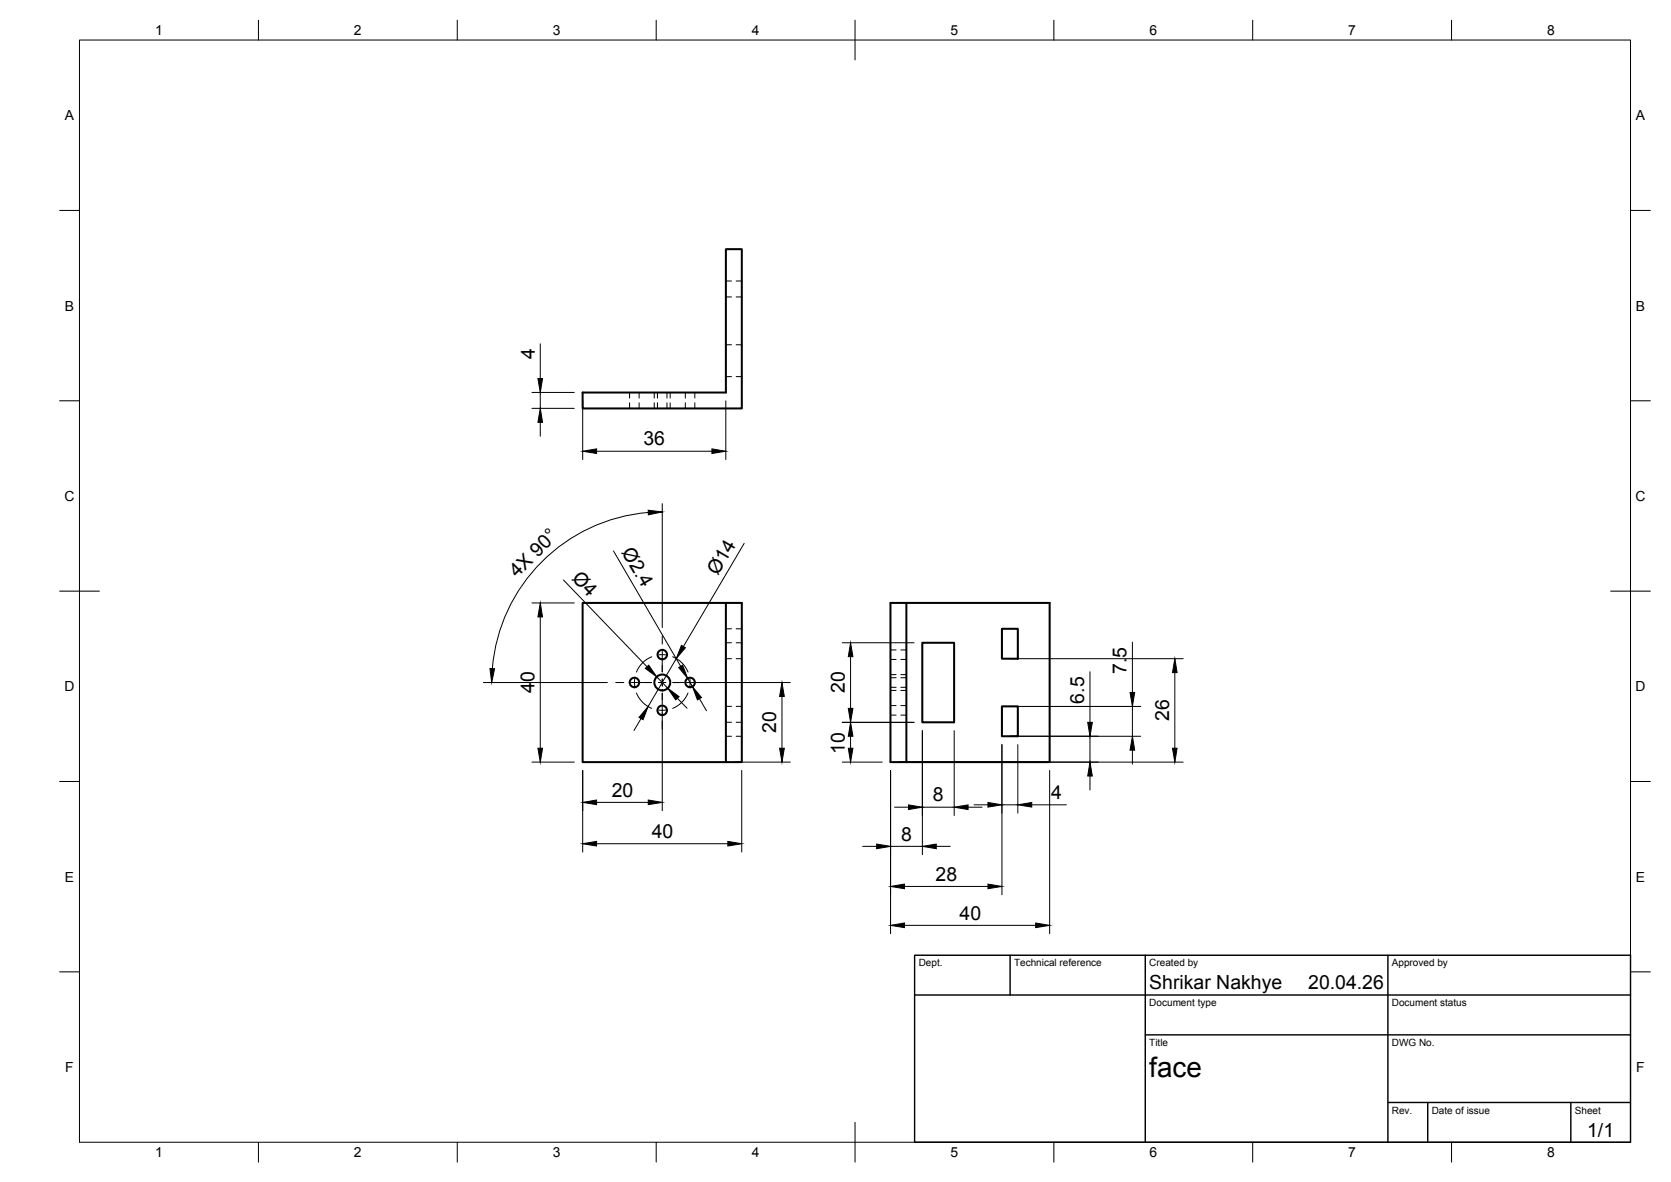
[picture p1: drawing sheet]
<svg xmlns="http://www.w3.org/2000/svg" width="420mm" height="297mm" viewBox="0 0 420 297" stroke-linecap="round" stroke-linejoin="round" font-family="sans-serif">
<!-- layer: Visible -->
<g fill="none" stroke="#000" stroke-width=".51">
<path d="M182.5 62.6h4v40h-40v-4h36zM182.5 151.5h-36v40h36M182.5 151.5h4v40h-4zM223.9 151.5h40v40h-40zM227.9 151.5v40M251.9 158h4v7.5h-4zM231.9 161.5h8v20h-8zM251.9 177.5h4v7.5h-4z"/>
<circle cx="159.5" cy="171.5" r="1.2"/>
<circle cx="166.5" cy="178.5" r="1.2"/>
<circle cx="166.5" cy="171.5" r="2"/>
<circle cx="166.5" cy="164.5" r="1.2"/>
<circle cx="173.5" cy="171.5" r="1.2"/>
</g>
<!-- layer: Hidden -->
<g fill="none" stroke="#000" stroke-width=".25">
<path d="M182.5 74.6h1.4M182.5 70.6h1.4M185.1 74.6h1.4M185.1 70.6h1.4M158.3 98.6v1.4M160.7 98.6v1.4M164.5 98.6v1.4M165.3 98.6v1.4M167.7 98.6v1.4M168.5 98.6v1.4M172.3 98.6v1.4M174.7 98.6v1.4"/>
<path d="M182.5 94.6h1.4M182.5 86.6h1.4M185.1 94.6h1.4M185.1 86.6h1.4M158.3 101.2v1.4M160.7 101.2v1.4M164.5 101.2v1.4M165.3 101.2v1.4M167.7 101.2v1.4M168.5 101.2v1.4M172.3 101.2v1.4M174.7 101.2v1.4"/>
<path d="M182.5 158h1.4M185.1 158h1.4M182.5 177.5h1.4M182.5 165.5h1.4M182.5 161.5h1.4M185.1 177.5h1.4M185.1 165.5h1.4M185.1 161.5h1.4M223.9 173.5h1.4M223.9 169.5h1.4M223.9 165.7h1.4M223.9 163.3h1.4"/>
<path d="M223.9 179.7h1.4M223.9 177.3h1.4M223.9 172.7h1.4M223.9 170.3h1.4M226.5 173.5h1.4M226.5 169.5h1.4M226.5 165.7h1.4M226.5 163.3h1.4M226.5 179.7h1.4M226.5 177.3h1.4M226.5 172.7h1.4M226.5 170.3h1.4"/>
<path d="M182.5 185h1.4M182.5 181.5h1.4M185.1 185h1.4M185.1 181.5h1.4"/>
</g>
<!-- layer: BORDER -->
<g fill="none" stroke="#000" stroke-width=".25">
<path d="M20 10.1h390v276.9h-390zM65 5.1v5M115 5.1v5M165 5.1v5M215 5.1v10M265 5.1v5M315 5.1v5M365 5.1v5M15 52.9h5M410 52.9h5M15 100.7h5M410 100.7h5"/>
<path d="M15 148.6h10M405 148.6h10M15 196.4h5M410 196.4h5M15 244.2h5M410 244.2h5M65 287v5M115 287v5M165 287v5M215 282.1v9.9M265 287v5M315 287v5"/>
<path d="M365 287v5"/>
</g>
<!-- layer: TITLEBLOCK -->
<path d="M230 240.1h180v46.9h-180zM230 250h180M254 240.1v9.9M288 240.1v46.9M349 240.1v46.9M288 260.1h122M349 277.1h61M359 277.1v9.9M395 277.1v9.9" fill="none" stroke="#000" stroke-width=".36"/>
<!-- layer: Smart Centers -->
<g fill="none" stroke="#000" stroke-width=".25">
<path d="M166.5 159.8v2M154.8 171.5h2M158.6 171.5h1.8M159.6 170.6v1.8M160 174.1a7.1 7.1 0 0 0 3.9 3.9M161 171.5h2.8M163.9 165a7 7 0 0 0-3.9 3.9M165.6 171.5h1.8M165.6 178.4h1.8M165.6 164.6h1.8M166.5 163.6v1.8M166.5 166v2.9"/>
<path d="M166.5 170.6v1.8M166.5 174.2v2.8M166.5 177.6v1.8M169.1 165a7 7 0 0 1 3.9 3.9M169.2 171.5h2.8M172.6 171.5h1.8M173 174.1a7.1 7.1 0 0 1-3.9 3.9M173.5 170.6v1.8M176.2 171.5h2M166.5 181.2v2"/>
</g>
<!-- layer: FD_Dimensions -->
<g fill="none" stroke="#000" stroke-width=".25">
<path d="M133.8 98.6h10.6M135.8 86.4v8.7M135.8 98.6v4M133.8 102.6h10.6M135.8 106.1v3.5M146.5 100.7v14.8M150 113.4h29M182.5 100.7v14.8M154.3 138.5l16.9 29M163 128.8a42.9 42.9 0 0 0-39.2 39.2M166.5 126.6v31.1M187.1 136.6l-15.3 25.9"/>
<path d="M133.8 151.5h10.6M135.8 155v33M141.7 145.7l21 21.9M121.5 171.5h31.2M165.1 170.1l2.8 2.9M166.5 179.1v24.6M170.1 165.5l-7.1 12.1M170.3 175.5l2.5 2.5M172.9 170.5l1.2 2.1M174.1 171.5h24.6M175.9 175.6l1.7 3M196.6 175v13"/>
<path d="M211.8 161.5h18M213.9 165v13M254 165.5h43.5M254 177.5h32.8M274.1 168.8v12.7M284.7 161.4v12.6M284.7 177.5v7.5M295.4 169v19M133.8 191.5h10.6M146.5 193.6v20.5M161.2 180.6l-1.8 3M184.6 191.5h14.1"/>
<path d="M186.5 193.6v20.5M211.8 191.5h10M211.8 181.5h18M213.9 185v3M223.9 193.6v41M226 191.5h71.5M231.9 183.6v31.2M239.9 183.6v21.3M251.9 187.1v37.8M254 185h32.8M255.9 187.1v17.3M263.9 193.6v41"/>
<path d="M274.1 185v6.5M274.1 195v3.5M284.7 188.5v3.5M150 212h33M150 201.6h13M216.9 212.7h3.5M223.9 212.7h8M224.9 202.8h3.5M231.9 202.8h8M235.4 212.7h3.5M243.4 202.8h3.5M244.9 202.3h3.5"/>
<path d="M251.9 202.3h4M259.4 202.3h8.7M227.4 232.5h33M227.4 222.8h21"/>
</g>
<g fill="#000" stroke="#000" stroke-width=".25">
<path d="M135.3 95.1h1.1l-.6 3.5zM135.8 102.6l.6 3.5h-1.1zM146.5 113.4l3.5-.6v1.2zM179 112.8l3.5 .6-3.5 .6zM163 128.2l3.5 .5-3.5 .7zM135.8 151.5l.6 3.5h-1.1zM123.2 168h1.2l-.8 3.5zM162.3 168l.8-.8 2 2.9zM167.9 173l2.9 2.1-.9 .8zM171.3 162.2l1 .6-2.2 2.7zM170.6 167.8l1-.6 1.3 3.3zM174.1 172.6l2.3 2.7-1 .6z"/>
<path d="M196.6 171.5l.6 3.5h-1.2zM213.3 178h1.2l-.6 3.5zM213.9 161.5l.6 3.5h-1.2zM284.1 174h1.2l-.6 3.5zM295.4 165.5l.6 3.5h-1.2zM135.3 188h1.1l-.6 3.5zM163 177.6l-1.3 3.3-1-.6zM196 188h1.2l-.6 3.5zM213.3 188h1.2l-.6 3.5zM213.9 181.5l.6 3.5h-1.2zM274.1 191.5l.6 3.5h-1.2zM273.5 181.5h1.2l-.6 3.5z"/>
<path d="M284.7 185l.6 3.5h-1.2zM294.8 188h1.2l-.6 3.5zM146.5 212l3.5-.6v1.2zM146.5 201.6l3.5-.6v1.2zM163 201l3.5 .6-3.5 .6zM183 211.4l3.5 .6-3.5 .6zM220.4 212.1l3.5 .6-3.5 .6zM228.4 202.3l3.5 .5-3.5 .6zM231.9 212.7l3.5-.6v1.2zM239.9 202.8l3.5-.5v1.1zM248.4 201.7l3.5 .6-3.5 .5zM255.9 202.3l3.5-.6v1.1z"/>
<path d="M223.9 232.5l3.5-.5v1.1zM223.9 222.8l3.5-.6v1.1zM248.4 222.2l3.5 .6-3.5 .5zM260.4 232l3.5 .5-3.5 .6z"/>
</g>
<text font-size="7" x="289" y="270.6">face</text>
<g font-size="4.9">
<text x="134.5" y="90.3" transform="rotate(-90 134.5 90.3)">4</text>
<text x="161.8" y="111.9">36</text>
<text x="156.2" y="138.7" transform="rotate(60 156.2 138.7)">Ø2.4</text>
<text x="130" y="145.3" transform="rotate(-45 130 145.3)">4X 90°</text>
<text x="143.6" y="145.5" transform="rotate(46 143.6 145.5)">Ø4</text>
<text x="180.5" y="144.7" transform="rotate(-60 180.5 144.7)">Ø14</text>
<text x="283.3" y="169.4" transform="rotate(-90 283.3 169.4)">7.5</text>
<text x="134.4" y="174.2" transform="rotate(-90 134.4 174.2)">40</text>
<text x="212.4" y="174.2" transform="rotate(-90 212.4 174.2)">20</text>
<text x="272.6" y="176.8" transform="rotate(-90 272.6 176.8)">6.5</text>
<text x="195.2" y="184.2" transform="rotate(-90 195.2 184.2)">20</text>
<text x="293.9" y="181.2" transform="rotate(-90 293.9 181.2)">26</text>
<text x="212.4" y="189.4" transform="rotate(-90 212.4 189.4)">10</text>
<text x="153.8" y="200.2">20</text>
<text x="234.6" y="201.4">8</text>
<text x="264.3" y="200.9">4</text>
<text x="163.9" y="210.6">40</text>
<text x="226.6" y="211.2">8</text>
<text x="235.2" y="221.3">28</text>
<text x="241.3" y="231.1">40</text>
<text x="289" y="248.5">Shrikar Nakhye</text>
<text x="329" y="248.5">20.04.26</text>
<text x="399.1" y="285.7">1/1</text>
</g>
<g font-size="3.5">
<text x="39" y="8.8">1</text>
<text x="89" y="8.8">2</text>
<text x="139" y="8.8">3</text>
<text x="189" y="8.8">4</text>
<text x="239" y="8.8">5</text>
<text x="289" y="8.8">6</text>
<text x="339" y="8.8">7</text>
<text x="389" y="8.8">8</text>
<text x="16.3" y="30.2">A</text>
<text x="411.3" y="30.2">A</text>
<text x="16.3" y="78">B</text>
<text x="411.3" y="78">B</text>
<text x="16.2" y="125.9">C</text>
<text x="411.2" y="125.9">C</text>
<text x="16.2" y="173.7">D</text>
<text x="411.2" y="173.7">D</text>
<text x="16.3" y="221.6">E</text>
<text x="411.3" y="221.6">E</text>
<text x="16.4" y="269.4">F</text>
<text x="411.4" y="269.4">F</text>
<text x="39" y="290.8">1</text>
<text x="89" y="290.8">2</text>
<text x="139" y="290.8">3</text>
<text x="189" y="290.8">4</text>
<text x="239" y="290.8">5</text>
<text x="289" y="290.8">6</text>
<text x="339" y="290.8">7</text>
<text x="389" y="290.8">8</text>
</g>
<g font-size="2.5">
<text x="231" y="242.9">Dept.</text>
<text x="255" y="242.9">Technical reference</text>
<text x="289" y="242.9">Created by</text>
<text x="350" y="242.9">Approved by</text>
<text x="289" y="252.8">Document type</text>
<text x="350" y="252.8">Document status</text>
<text x="289" y="262.9">Title</text>
<text x="350" y="262.9">DWG No.</text>
<text x="350" y="279.9">Rev.</text>
<text x="360" y="279.9">Date of issue</text>
<text x="396" y="279.9">Sheet</text>
</g>
</svg>
